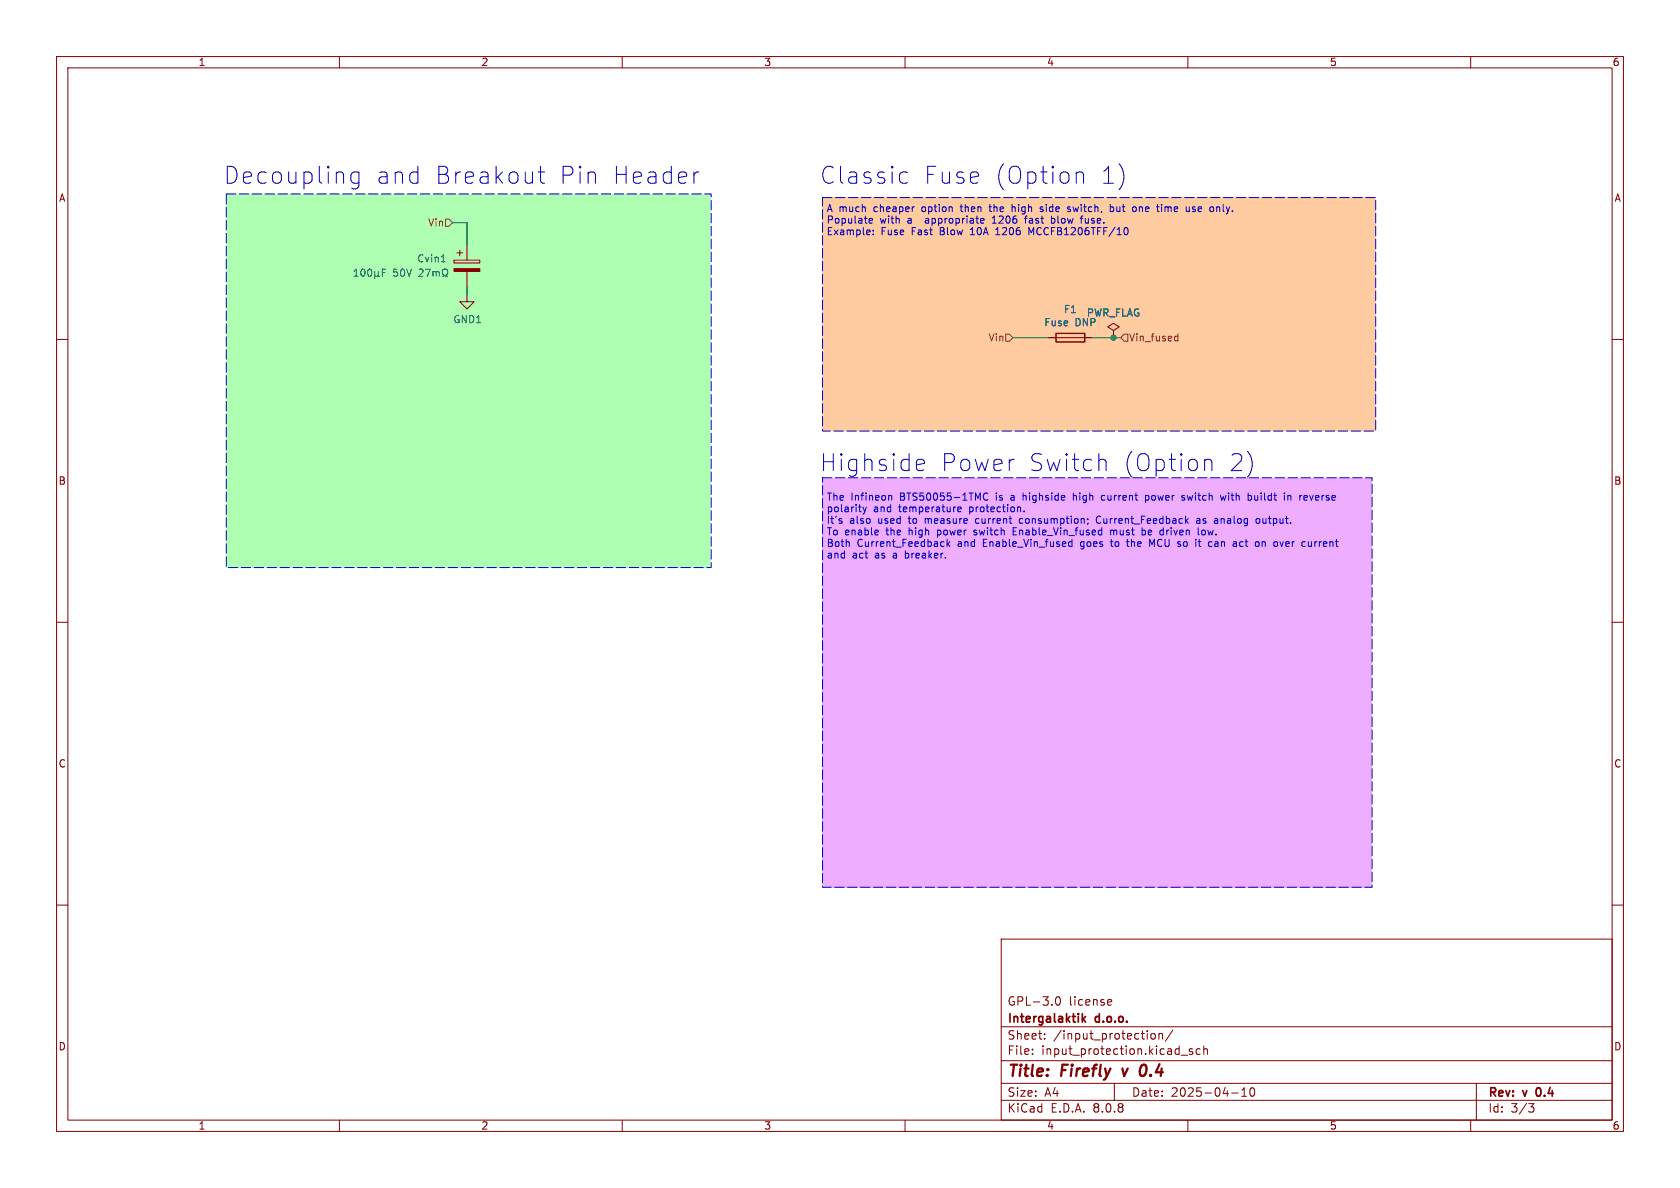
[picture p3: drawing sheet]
<svg xmlns="http://www.w3.org/2000/svg" width="297mm" height="210mm" viewBox="0 0 297 210" stroke-linecap="round" stroke-linejoin="round" font-family="sans-serif">
<g fill="none" stroke="#840000" stroke-width=".18">
<path d="M10 10h277v190h-277zM12 12h273v186h-273zM60 10v2M110 10v2M160 10v2M210 10v2M260 10v2M10 60h2M285 60h2M10 110h2M285 110h2M10 160h2"/>
<path d="M177 166h108v32h-108zM186.7 176.3l.3-.1a.81 .81 0 0 1 .5 .6 .81 .81 0 0 1-.3 .8l-.1 .1a.81 .81 0 0 1-.4-1.4zM196 176.7l.5 .1v.3l-.7 .1M196.5 177.6l-.5 .1M285 160h2M60 198v2M110 198v2M160 198v2M177 194.5h108M177 191.5h108M177 187.5h108M177 181.5h108"/>
<path d="M182.5 186.3v.1M182.5 185.5v.1M184.7 183.6v.1M184.7 182.8v.1M197 191.5v3M203.6 182.8l.4-.1 .2 .3v.4l-.2 .3-.4-.1-.1-.2v-.4zM204.9 182.8l.2-.1 .4 .1v.9M204.9 182.7v1M207.3 182.1l-1.3 2M208.8 186.5h1.2M210 198v2M210.8 185.5l-.3-.1-.3 .2 .1 .2 .5 .2v.3h-.6"/>
<path d="M212.2 185.5l-.5-.1-.2 .3v.4l.1 .2h.6M212.8 185.5l.2-.1 .4 .1 .1 .9M212.8 184.9v1.5M217.7 193.2h1.2M219.5 193.8h.9M219.5 192.7l.5-.4v1.5M221.1 192.4l.2-.1a.81 .81 0 0 1 .6 .6 .81 .81 0 0 1-.3 .8l-.1 .1a.81 .81 0 0 1-.4-1.4zM260 198v2M261 191.5v6.5M270.2 195.1h1l-.5 .6 .4 .1 .1 .5-.3 .3h-.4"/>
</g>
<path d="M191.3 179.2v1.5M191.9 179.7l-.6 .6M191.5 180.1l.4 .6M271.6 192.6v.9" fill="none" stroke="#840000" stroke-width=".3"/>
<path d="M198.4 188.9l.3 1.3M202.5 188.3a.51 .51 0 0 0-.8 .3M202.5 189.8l-.4 .4" fill="none" stroke="#840000" stroke-width=".4"/>
<path d="M145.4 84.5h97.2v72.3h-97.2z" fill="#efadff"/>
<path d="M40 34.3h85.7v66h-85.7z" fill="#aeffb2"/>
<path d="M145.4 34.9h97.8v41.3h-97.8z" fill="#ffcba1"/>
<path d="M80.3 46h4.5v.5h-4.5zM80.8 44.7h1M81.3 44.2v1M82.5 52.1v1.2h1.3l-1.3 1.3-1.2-1.3h1.2M82.5 43.2v2.8M82.5 48v2.8M185.4 59.7h7.6M196.8 58.4l1.1-.6-1.1-.6-1 .6 1 .6v1.3M196.8 59.7h.1" fill="none" stroke="#840000" stroke-width=".18"/>
<path d="M80.3 47.5h4.5v.5h-4.5z" fill="#840000" stroke="#840000" stroke-width=".18"/>
<g fill="none" stroke="#006464" stroke-width=".18">
<path d="M62.6 48.8h.7M62.6 47.9l.3-.3v1.2M64 47.6h.1a.68 .68 0 0 1 .4 .6 .68 .68 0 0 1-.4 .6 .84 .84 0 0 1-.1-1.2zM65.2 47.6h.1a.68 .68 0 0 1 .4 .6 .68 .68 0 0 1-.4 .6 .84 .84 0 0 1-.1-1.2zM66.3 48.7l.2 .1h.2l.2-.1M66.3 48v1.3M66.9 48.7l.2 .1M66.9 48v.7M67.6 48.2h.4M68.2 47.6h-.6v1.2M74.1 47.7l.5-.1 .2 .3-.8 .9h.8M75.2 47.6h.9l-.6 1.2"/>
<path d="M76.6 48v.8M76.6 48.1l.3-.1 .2 .2M77.1 48.2l.2-.2 .3 .1v.7M77.1 48.2v.6M78 46.3h.7M78.2 48.8h.3v-.2a.54 .54 0 0 1-.3-.7 .54 .54 0 0 1 .8-.3 .58 .58 0 0 1-.1 1v.2h.3"/>
</g>
<path d="M186.7 58.9h5.1v1.6h-5.1z" fill="none" stroke="#840000" stroke-width=".25"/>
<path d="M78.7 38.7h.7l.6 .7-.6 .6h-.7zM177.8 59.1h.6l.7 .6-.7 .6h-.6zM198.1 59.7l.7-.6h.6v1.2h-.6zM207.8 59.5h.4M208.2 59v1.3M207.8 60.2h.4" fill="none" stroke="#725600" stroke-width=".18"/>
<g fill="none" stroke="#0000c2" stroke-width=".18">
<path d="M63.4 30.4v2.4a.81 .81 0 0 1-1.2 .5M63.4 30.5l-.2-.1h-.6l-.4 .3-.2 .3v.8l.3 .5 .3 .1h.6l.2-.1M95.1 30.4h1.2M95.6 29.4v2.6l.1 .3 .6 .1M123.5 30.4a.77 .77 0 0 0-.8 .6M153.6 39l.7-.1-.1-.2-.4-.1-.2 .2 .1 .6h.5M159.6 30.4h.6l.2 .1M160.4 32.3l-.2 .1h-.6M161.5 36.6h.1M173.4 39.4h.5M173.4 38.7l.4-.1 .2 .3-.6 .1M174.8 36.6h.5"/>
<path d="M175 36.1l.1 1.2M175.4 39.5h.7M175.7 38.4l-.3 .1M178.9 36.1v1.3M179.3 36.6l-.4 .1M181.1 38.6h.5M181.3 38.4v1.1M184.4 36.6h-.3l-.2 .2 .5 .4M184.4 37.2l-.2 .2-.3-.1M185.9 38.7l.3-.1 .2 .1M185.9 38.2v1.3M186.4 39.3l-.2 .2-.3-.1"/>
<path d="M188.7 36.8l.6 .4-.2 .2-.4-.1M189.2 36.6h-.3l-.2 .1M190.3 30.7a.74 .74 0 0 1 1.3 .1v1.6M191 38.6h.4M191.1 38.4v1.1M196.3 36.6h.3l.3 .2-.1 .5h-.5M196.3 36.1v1.3M200.6 36.6l.3 .2v.4l-.3 .2M205.4 36.1v.2M210.8 37.3h.5M211.3 36.6h-.3l-.2 .1 .1 .2 .4 .1M215.1 36.7l.4-.1 .1 .1"/>
<path d="M154.4 41.4v.1M154.4 40.7v.1M171.5 41.5h.8M176 41.5h.8M176.3 40.4l-.3 .2M182.3 41.1l-.4-.9v1.3M199.1 40.2a.79 .79 0 0 1 0 1.3M148.7 92.1l.2 .2-.2 .2M148.7 91.7h.1M152.6 89.6l.3 .9M152.9 90.5l-.2 .3M153.2 89.6l-.3 .9"/>
<path d="M155.1 93.7l.2 .3-.6 .1M155.2 94.5l-.1 .1M157.2 87.6h.4v.8M162.1 83.1l.3 .1h.6l.3-.1M162.1 81.3l.3-.1h.6l.3 .1 .1 .6-1.4 .3M166.8 95.8h.1M166.9 96.5l-.1 .1M167.4 95.3v1.3M167.6 96.1l.3 .5M167.9 95.8l-.5 .4M169.3 90l.6-.1v-.2l-.4-.1-.2 .2 .1 .6h.5M172.2 94.5l.1 .1"/>
<path d="M172.3 93.7l-.1 .2 .1 .2M172.7 91.7l-.2 .2v.4l.2 .2M174.6 87.3a.6 .6 0 0 0-.8 .4 .6 .6 0 0 0 .6 .7l.2-.1M179.1 93.9h.4M179.7 93.3h-.6v1.3h.6M180.3 89.6l.1 .2v.7M180.7 91.7h-.4l-.1 .2 .1 .5 .4 .1M180.9 87.2v1.2M181 90.3v.2M181 87.6l-.1 .1M188.9 96.4l.2 .2 .4-.1M189.5 95.3v1.3"/>
<path d="M189.5 95.8h-.4l-.2 .2M189.8 87.2v1.2M190.1 87.6l-.3 .1M192.3 91.7v.1M192.4 92.5l-.2 .2M194.3 91.2a.64 .64 0 0 0-.5 .7 .64 .64 0 0 0 .5 .6M194.7 81.2h.4l.3 .1 .1 .3v1.6M195.3 87.6h-.3l-.3 .2 .1 .6h.5M196.3 95.8h.5M196.3 93.7v.9M196.3 93.8l.4-.1 .2 .2M196.5 95.3v1.2"/>
<path d="M199.1 95.8h.5M199.3 95.3v1.1l.3 .2M201.9 93.8l.4-.1 .2 .3-.1 .5h-.5M201.9 93.3v1.3M202.5 87.6h.4l.2 .2-.1 .6h-.5M202.5 87.6v1.2M204.1 95.3l-.4 .9-.5-.9v1.3M205.5 93.7l.2 .1M205.7 93.3v1.3M205.7 94.5l-.2 .1M209.1 87.6h.3M209.1 88l.3 .1 .1 .1-.2 .2h-.3"/>
<path d="M211.6 91.7h.5v.8M211.8 94.4l.2 .2M211.8 95.8h.5M212 95.3v1.1l.3 .2M212.1 92h-.4l-.2 .2 .2 .3h.4M213 81.5a.74 .74 0 0 1 1.2 .1v1.6M213 81.2v2M213 93.8l-.3-.1-.3 .3 .1 .4 .2 .2 .3-.1M214.8 96.2v.3M215.2 91.7l.1 .8M215.3 92.5h-.1M215.3 92h-.1"/>
<path d="M215.8 87.6l.2 .8 .2-.6 .3 .6 .2-.8M219.4 95.8l-.3 .2v.4l.3 .2M221.1 87.6l.2 .2-.2 .6M221.8 87.6v.6l.2 .2M222.1 91.8l.2-.1 .4 .1v.5l-.1 .2h-.3l-.2-.1zM223.1 95.8v.8M223.5 95.8l-.4 .1M226.3 95.8l.3 .8 .3-.8M227.7 87.7l.2-.1h.3v.8M227.7 87.6v.8M230.9 87.6l.2 .3-.6 .1M231.1 88.4h-.2"/>
<path d="M231.5 87.6l.3 .8M231.8 96.5l-.3 .1M231.8 95.8v.8"/>
</g>
<path d="M40 34.3h85.7v66h-85.7zM145.4 34.9h97.8v41.3h-97.8zM145.4 84.5h97.2v72.3h-97.2z" fill="none" stroke="#0000c2" stroke-width=".18" stroke-dasharray="1.7 .6"/>
<path d="M80 39.4h2.5v3.8M82.5 50.8v1.3M179.1 59.7h6.3M193 59.7h5.1" fill="none" stroke="#009600" stroke-width=".18"/>
<circle cx="196.8" cy="59.7" r=".46" fill="#009600" stroke="#009600" stroke-width=".18"/>
<g font-size="4.2" fill="#0000c2">
<text x="39.4" y="32.8">Decoupling</text>
<text x="66.2" y="32.8">and</text>
<text x="76.5" y="32.8">Breakout</text>
<text x="98.3" y="32.8">Pin</text>
<text x="107.6" y="32.8">Header</text>
<text x="144.8" y="32.8">Classic</text>
<text x="163" y="32.8">Fuse</text>
<text x="175.5" y="32.8">(Option</text>
<text x="194" y="32.8">1)</text>
<text x="144.8" y="83.6">Highside</text>
<text x="166" y="83.6">Power</text>
<text x="181.5" y="83.6">Switch</text>
<text x="198" y="83.6">(Option</text>
<text x="216.6" y="83.6">2)</text>
</g>
<g font-size="2.8" fill="#840000">
<text x="178" y="190.9">Title:</text>
<text x="187.7" y="190.9">Firefly</text>
<text x="199.3" y="190.9">v</text>
<text x="203.2" y="190.9">0.4</text>
</g>
<g font-size="2.1" fill="#840000">
<text x="178" y="178">GPL-3.0</text>
<text x="188.9" y="178">license</text>
<text x="178" y="184">Sheet:</text>
<text x="178" y="181.2">Intergalaktik</text>
<text x="186.2" y="184">/input_protection/</text>
<text x="193.7" y="181.2">d.o.o.</text>
<text x="178" y="186.7">File:</text>
<text x="184.1" y="186.7">input_protection.kicad_sch</text>
<text x="178" y="196.9">KiCad</text>
<text x="178" y="194.1">Size:</text>
<text x="184.7" y="194.1">A4</text>
<text x="185.7" y="196.9">E.D.A.</text>
<text x="193.3" y="196.9">8.0.8</text>
<text x="200" y="194.1">Date:</text>
<text x="207" y="194.1">2025-04-10</text>
<text x="263" y="194.3">Rev:</text>
<text x="263" y="196.9">Id:</text>
<text x="267.1" y="196.9">3/3</text>
<text x="269.4" y="194.3">v</text>
<text x="272.3" y="194.3">0.4</text>
</g>
<g font-size="1.8" fill="#840000">
<text x="35" y="11.9">1</text>
<text x="85" y="11.9">2</text>
<text x="135" y="11.9">3</text>
<text x="185" y="11.9">4</text>
<text x="235" y="11.9">5</text>
<text x="285" y="11.9">6</text>
<text x="10.3" y="35.9">A</text>
<text x="285.3" y="35.9">A</text>
<text x="10.3" y="85.9">B</text>
<text x="285.3" y="85.9">B</text>
<text x="10.3" y="135.9">C</text>
<text x="285.3" y="135.9">C</text>
<text x="10.3" y="185.9">D</text>
<text x="285.3" y="185.9">D</text>
<text x="35" y="199.9">1</text>
<text x="85" y="199.9">2</text>
<text x="135" y="199.9">3</text>
<text x="185" y="199.9">4</text>
<text x="235" y="199.9">5</text>
<text x="285" y="199.9">6</text>
</g>
<g font-size="1.8" fill="#725600">
<text x="75.6" y="40.2">Vin</text>
<text x="174.7" y="60.6">Vin</text>
<text x="199.5" y="60.6">Vin_fused</text>
</g>
<g font-size="1.8" fill="#0000c2">
<text x="146" y="37.6">A much</text>
<text x="146" y="39.6">Populate</text>
<text x="146" y="41.7">Example:</text>
<text x="154.6" y="37.6">cheaper</text>
<text x="155.6" y="39.6">with</text>
<text x="155.7" y="41.7">Fuse</text>
<text x="160.5" y="39.6">a</text>
<text x="161.3" y="41.7">Fast</text>
<text x="163.2" y="37.6">option</text>
<text x="164" y="39.6">appropriate</text>
<text x="166.4" y="41.7">Blow</text>
<text x="170.3" y="37.6">then</text>
<text x="172" y="41.7">10A</text>
<text x="175.6" y="37.6">the</text>
<text x="176.1" y="39.6">1206</text>
<text x="176.7" y="41.7">1206</text>
<text x="179.7" y="37.6">high</text>
<text x="182.1" y="39.6">fast</text>
<text x="182.7" y="41.7">MCCFB1206TFF/10</text>
<text x="185" y="37.6">side</text>
<text x="186.9" y="39.6">blow</text>
<text x="190" y="37.6">switch,</text>
<text x="192.4" y="39.6">fuse.</text>
<text x="197.7" y="37.6">but</text>
<text x="201.9" y="37.6">one</text>
<text x="206.5" y="37.6">time</text>
<text x="211.7" y="37.6">use</text>
<text x="216.2" y="37.6">only.</text>
<text x="146" y="88.6">The</text>
<text x="150.4" y="88.6">Infineon</text>
<text x="159.2" y="88.6">BTS50055-1TMC</text>
<text x="176.4" y="88.6">is</text>
<text x="179.2" y="88.6">a</text>
<text x="181.5" y="88.6">highside</text>
<text x="190.6" y="88.6">high</text>
<text x="195.8" y="88.6">current</text>
<text x="203.7" y="88.6">power</text>
<text x="210.4" y="88.6">switch</text>
<text x="217.5" y="88.6">with</text>
<text x="222.5" y="88.6">buildt</text>
<text x="229.1" y="88.6">in</text>
<text x="232" y="88.6">reverse</text>
<text x="146" y="90.6">polarity</text>
<text x="146" y="92.7">It's</text>
<text x="146" y="94.7">To enable</text>
<text x="150.2" y="92.7">also</text>
<text x="154.4" y="90.6">and</text>
<text x="155.3" y="92.7">used</text>
<text x="156.8" y="94.7">the</text>
<text x="159" y="90.6">temperature</text>
<text x="160.9" y="94.7">high</text>
<text x="160.9" y="92.7">to</text>
<text x="164" y="92.7">measure</text>
<text x="166.2" y="94.7">power</text>
<text x="171.6" y="90.6">protection.</text>
<text x="172.8" y="94.7">switch</text>
<text x="173.1" y="92.7">current</text>
<text x="179.9" y="94.7">Enable_Vin_fused</text>
<text x="181.1" y="92.7">consumption;</text>
<text x="194.9" y="92.7">Current_Feedback</text>
<text x="197.4" y="94.7">must</text>
<text x="203.1" y="94.7">be</text>
<text x="206.5" y="94.7">driven</text>
<text x="212.8" y="92.7">as</text>
<text x="213.5" y="94.7">low.</text>
<text x="216.2" y="92.7">analog</text>
<text x="223.7" y="92.7">output.</text>
<text x="146" y="96.8">Both</text>
<text x="146" y="98.8">and</text>
<text x="150.7" y="98.8">act</text>
<text x="151.5" y="96.8">Current_Feedback</text>
<text x="154.8" y="98.8">as</text>
<text x="158.1" y="98.8">a</text>
<text x="160.5" y="98.8">breaker.</text>
<text x="169.4" y="96.8">and</text>
<text x="174.1" y="96.8">Enable_Vin_fused</text>
<text x="191.5" y="96.8">goes</text>
<text x="197.1" y="96.8">to</text>
<text x="200.1" y="96.8">the</text>
<text x="204.3" y="96.8">MCU so</text>
<text x="212.8" y="96.8">it</text>
<text x="215.3" y="96.8">can</text>
<text x="219.9" y="96.8">act</text>
<text x="224" y="96.8">on</text>
<text x="227.5" y="96.8">over</text>
<text x="232.7" y="96.8">current</text>
</g>
<g font-size="1.8" fill="#006464">
<text x="73.7" y="46.6">Cvin1</text>
<text x="69.5" y="49.1">50V</text>
<text x="80" y="57.3">GND1</text>
<text x="184.5" y="57.9">Fuse</text>
<text x="188" y="55.5">F1</text>
<text x="190.1" y="57.9">DNP</text>
<text x="192" y="56.2">PWR_FLAG</text>
</g>
</svg>
